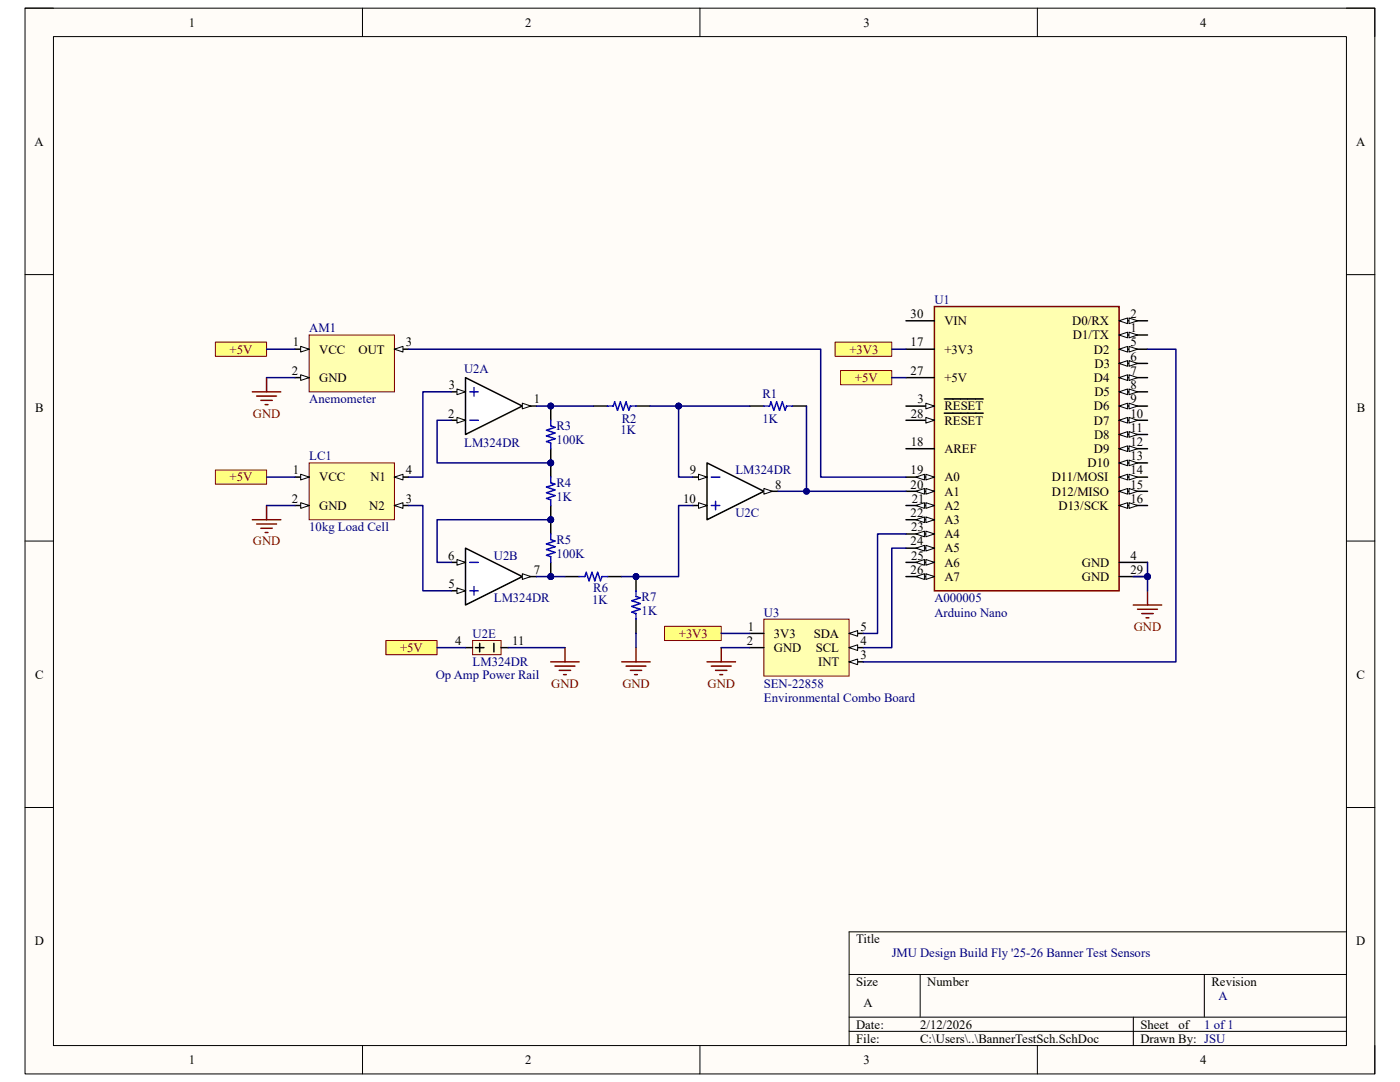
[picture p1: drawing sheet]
# Altium schematic sheet BannerTestSch.SchDoc
size A

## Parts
AM1  Anemometer
LC1  10kg Load Cell
R1  1K  [RESC1206(3216)_L]
R2  1K  [RESC1206(3216)_L]
R3  100K  [RESC0603(1608)_L]
R4  1K  [RESC1206(3216)_L]
R5  100K  [RESC0603(1608)_L]
R6  1K  [RESC1206(3216)_L]
R7  1K  [RESC1206(3216)_L]
U1  A000005  [FP-A000005-MFG]
U2  LM324DR  [SOIC-14]  (parts A,B,C,E of 5)
U3  SEN-22858  (part C of 3)

## Ports
+3V3, +5V

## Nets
GND: AM1.2(GND) LC1.2(GND) R7.2 U1.4(GND) U1.29(GND) U2.11(GND) U3.2(GND)
+3V3: U1.17(+3V3) U3.1(3V3) ; port +3V3
+5V: AM1.1(VCC) LC1.1(VCC) U1.27(+5V) U2.4(VCC) ; port +5V
NetAM1_3: AM1.3(OUT) U1.19(A0)
NetLC1_3: LC1.3(N2) U2.5(IN+2)
NetLC1_4: LC1.4(N1) U2.3(IN+1)
NetR1_1: R1.1 R2.2 U2.9(IN-3)
NetR1_2: R1.2 U1.20(A1) U2.8(OUT3)
NetR2_1: R2.1 R3.1 U2.1(OUT1)
NetR3_2: R3.2 R4.1 U2.2(IN-1)
NetR4_2: R4.2 R5.1 U2.6(IN-2)
NetR5_2: R5.2 R6.1 U2.7(OUT2)
NetR6_2: R6.2 R7.1 U2.10(IN+3)
NetU1_5: U1.5(D2) U3.3(INT)
NetU1_23: U1.23(A4) U3.5(SDA)
NetU1_24: U1.24(A5) U3.4(SCL)

Not connected (* = marked no-connect by the designer): U1 1(D1/TX) 2(D0/RX) 3(~{RESET}) 6(D3) 7(D4) 8(D5) 9(D6) 10(D7) 11(D8) 12(D9) 13(D10) 14(D11/MOSI) 15(D12/MISO) 16(D13/SCK) 18(AREF) 21(A2) 22(A3) 25(A6) 26(A7) 28(~{RESET}) 30(VIN)

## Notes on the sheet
- (near U2) Op Amp Power Rail
- (near U1) Arduino Nano
- (near U3) Environmental Combo Board
- JMU Design Build Fly '25-26 Banner Test Sensors
- 1 of 1
- A
- JSU
